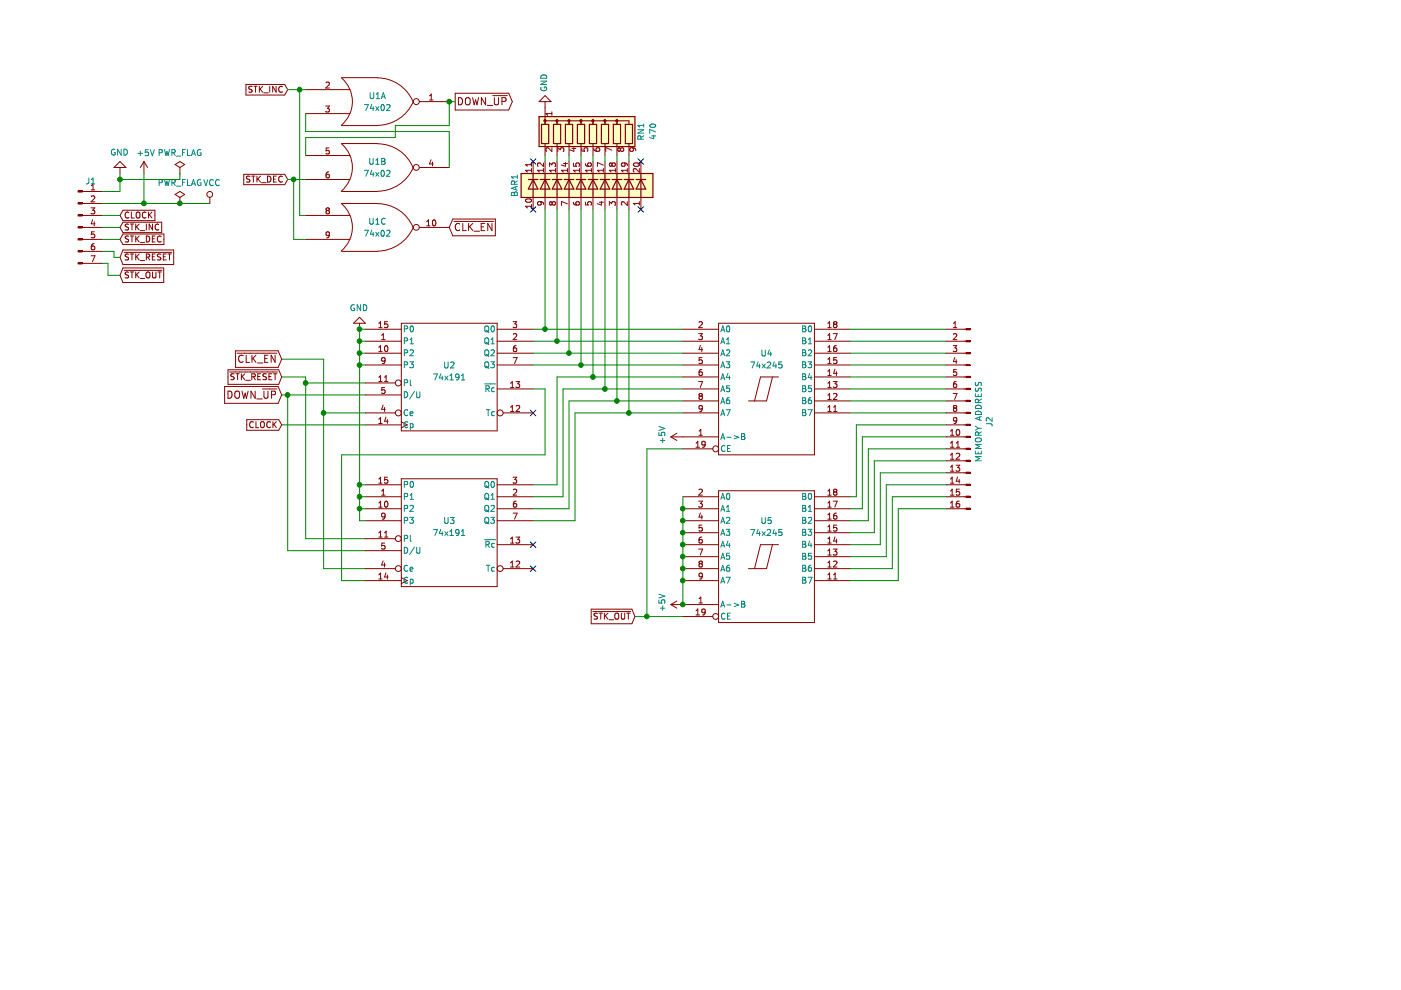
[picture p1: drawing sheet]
EESchema Schematic File Version 4
LIBS:Stack-Pointer-cache
EELAYER 26 0
EELAYER END
$Descr A4 11693 8268
encoding utf-8
Sheet 1 1
Title ""
Date ""
Rev ""
Comp ""
Comment1 ""
Comment2 ""
Comment3 ""
Comment4 ""
$EndDescr
NoConn ~ 4450 3450
NoConn ~ 4450 4750
Wire Wire Line
	4450 3250 4550 3250
Wire Wire Line
	4550 3250 4550 3800
Wire Wire Line
	4550 3800 2850 3800
Wire Wire Line
	2850 3800 2850 4850
Wire Wire Line
	2400 3300 2400 4600
Wire Wire Line
	2400 4600 3050 4600
Wire Wire Line
	2550 4500 3050 4500
Wire Wire Line
	2550 4500 2550 3200
Wire Wire Line
	3050 3450 2700 3450
Wire Wire Line
	2700 3000 2700 3450
Text GLabel 2350 3000 0    60   Input ~ 0
~CLK_EN
Wire Wire Line
	2700 3000 2350 3000
Text GLabel 3750 1900 2    60   Input ~ 0
~CLK_EN
Wire Wire Line
	2700 4750 3050 4750
Connection ~ 2700 3450
Wire Wire Line
	2850 4850 3050 4850
Wire Wire Line
	2400 3300 3050 3300
Wire Wire Line
	2550 3200 3050 3200
Wire Wire Line
	2700 3450 2700 4750
$Comp
L 74xx-Computer-Symbols:74LS191 U2
U 1 1
P 3750 3150
F 0 "U2" H 3750 3250 50  0000 C CNN
F 1 "74x191" H 3750 3150 50  0000 C CNN
F 2 "Package_DIP:DIP-16_W7.62mm" H 3750 3150 50  0001 C CNN
F 3 "" H 3750 3150 50  0001 C CNN
	1    3750 3150
	1    0    0    -1  
$EndComp
$Comp
L 74xx-Computer-Symbols:74LS191 U3
U 1 1
P 3750 4450
F 0 "U3" H 3750 4550 50  0000 C CNN
F 1 "74x191" H 3750 4450 50  0000 C CNN
F 2 "Package_DIP:DIP-16_W7.62mm" H 3750 4450 50  0001 C CNN
F 3 "" H 3750 4450 50  0001 C CNN
	1    3750 4450
	1    0    0    -1  
$EndComp
$Comp
L 74xx-Computer-Symbols:7402 U1
U 1 1
P 3150 850
F 0 "U1" H 3150 900 50  0000 C CNN
F 1 "74x02" H 3150 800 50  0000 C CNN
F 2 "Package_DIP:DIP-14_W7.62mm" H 3150 850 50  0001 C CNN
F 3 "" H 3150 850 50  0001 C CNN
	1    3150 850 
	1    0    0    -1  
$EndComp
$Comp
L 74xx-Computer-Symbols:7402 U1
U 2 1
P 3150 1400
F 0 "U1" H 3150 1450 50  0000 C CNN
F 1 "74x02" H 3150 1350 50  0000 C CNN
F 2 "Package_DIP:DIP-14_W7.62mm" H 3150 1400 50  0001 C CNN
F 3 "" H 3150 1400 50  0001 C CNN
	2    3150 1400
	1    0    0    -1  
$EndComp
$Comp
L 74xx-Computer-Symbols:7402 U1
U 3 1
P 3150 1900
F 0 "U1" H 3150 1950 50  0000 C CNN
F 1 "74x02" H 3150 1850 50  0000 C CNN
F 2 "Package_DIP:DIP-14_W7.62mm" H 3150 1900 50  0001 C CNN
F 3 "" H 3150 1900 50  0001 C CNN
	3    3150 1900
	1    0    0    -1  
$EndComp
$Comp
L Connector:Conn_01x16_Male J2
U 1 1
P 8100 3450
F 0 "J2" V 7935 3377 50  0000 C CNN
F 1 "MEMORY ADDRESS" V 8026 3377 50  0000 C CNN
F 2 "Connector_PinHeader_2.54mm:PinHeader_1x16_P2.54mm_Vertical" H 8100 3450 50  0001 C CNN
F 3 "~" H 8100 3450 50  0001 C CNN
	1    8100 3450
	-1   0    0    -1  
$EndComp
$Comp
L 74xx-Computer-Symbols:GND #PWR01
U 1 1
P 1000 1450
F 0 "#PWR01" H 1000 1200 50  0001 C CNN
F 1 "GND" H 1005 1277 50  0000 C CNN
F 2 "" H 1000 1450 50  0001 C CNN
F 3 "" H 1000 1450 50  0001 C CNN
	1    1000 1450
	-1   0    0    1   
$EndComp
Wire Wire Line
	850  1600 1000 1600
Wire Wire Line
	1000 1600 1000 1500
$Comp
L 74xx-Computer-Symbols:+5V #PWR02
U 1 1
P 1200 1450
F 0 "#PWR02" H 1200 1300 50  0001 C CNN
F 1 "+5V" H 1215 1623 50  0000 C CNN
F 2 "" H 1200 1450 50  0001 C CNN
F 3 "" H 1200 1450 50  0001 C CNN
	1    1200 1450
	1    0    0    -1  
$EndComp
Wire Wire Line
	850  1700 1200 1700
Wire Wire Line
	1200 1700 1200 1450
$Comp
L 74xx-Computer-Symbols:PWR_FLAG #FLG01
U 1 1
P 1500 1450
F 0 "#FLG01" H 1500 1525 50  0001 C CNN
F 1 "PWR_FLAG" H 1500 1624 50  0000 C CNN
F 2 "" H 1500 1450 50  0001 C CNN
F 3 "" H 1500 1450 50  0001 C CNN
	1    1500 1450
	1    0    0    -1  
$EndComp
$Comp
L 74xx-Computer-Symbols:PWR_FLAG #FLG02
U 1 1
P 1500 1700
F 0 "#FLG02" H 1500 1775 50  0001 C CNN
F 1 "PWR_FLAG" H 1500 1874 50  0000 C CNN
F 2 "" H 1500 1700 50  0001 C CNN
F 3 "" H 1500 1700 50  0001 C CNN
	1    1500 1700
	1    0    0    -1  
$EndComp
Wire Wire Line
	1500 1450 1500 1500
Wire Wire Line
	1500 1500 1000 1500
Connection ~ 1000 1500
Wire Wire Line
	1000 1500 1000 1450
Wire Wire Line
	1200 1700 1500 1700
Connection ~ 1200 1700
Text GLabel 1000 1900 2    50   Input ~ 0
STK_INC
Text GLabel 1000 2000 2    50   Input ~ 0
STK_DEC
Text GLabel 1000 1800 2    50   Input ~ 0
CLOCK
Text GLabel 1000 2150 2    50   Input ~ 0
~STK_RESET
Wire Wire Line
	850  1800 1000 1800
Wire Wire Line
	1000 1900 850  1900
Wire Wire Line
	850  2000 1000 2000
Text GLabel 2350 3150 0    50   Input ~ 0
~STK_RESET
Text GLabel 3800 850  2    60   Output ~ 0
DOWN_~UP
Text GLabel 2350 3300 0    60   Input ~ 0
DOWN_~UP
Text GLabel 2350 3550 0    50   Input ~ 0
CLOCK
Wire Wire Line
	2350 3300 2400 3300
Connection ~ 2400 3300
Wire Wire Line
	2350 3550 3050 3550
Wire Wire Line
	2350 3150 2550 3150
Wire Wire Line
	2550 3150 2550 3200
Connection ~ 2550 3200
Text GLabel 2400 750  0    50   Input ~ 0
STK_INC
Text GLabel 2400 1500 0    50   Input ~ 0
STK_DEC
Wire Wire Line
	2550 950  2550 1100
Wire Wire Line
	2550 1100 3750 1100
Wire Wire Line
	3750 1100 3750 1400
Wire Wire Line
	3750 850  3800 850 
Wire Wire Line
	3750 850  3750 1050
Wire Wire Line
	3750 1050 3300 1050
Wire Wire Line
	3300 1050 3300 1150
Wire Wire Line
	3300 1150 2550 1150
Wire Wire Line
	2550 1150 2550 1300
Connection ~ 3750 850 
Wire Wire Line
	2400 1500 2450 1500
Wire Wire Line
	2400 750  2500 750 
Wire Wire Line
	2500 750  2500 1800
Wire Wire Line
	2500 1800 2550 1800
Connection ~ 2500 750 
Wire Wire Line
	2500 750  2550 750 
Wire Wire Line
	2450 1500 2450 2000
Wire Wire Line
	2450 2000 2550 2000
Connection ~ 2450 1500
Wire Wire Line
	2450 1500 2550 1500
Wire Wire Line
	4450 4050 4650 4050
Wire Wire Line
	4650 4050 4650 3150
Wire Wire Line
	4650 3150 4950 3150
Wire Wire Line
	4450 4150 4700 4150
Wire Wire Line
	4700 4150 4700 3250
Wire Wire Line
	4700 3250 5050 3250
Wire Wire Line
	4450 4250 4750 4250
Wire Wire Line
	4750 4250 4750 3350
Wire Wire Line
	4750 3350 5150 3350
Wire Wire Line
	4450 4350 4800 4350
Wire Wire Line
	4800 4350 4800 3450
Wire Wire Line
	4800 3450 5250 3450
Wire Wire Line
	4450 3050 4850 3050
Wire Wire Line
	4450 2950 4750 2950
Wire Wire Line
	4450 2850 4650 2850
Wire Wire Line
	4450 2750 4550 2750
$Comp
L LED:HDSP-4830_2 BAR1
U 1 1
P 4950 1550
F 0 "BAR1" H 4950 900 50  0000 C CNN
F 1 "HDSP-4830_2" H 4950 2126 50  0001 C CNN
F 2 "Display:HDSP-4830" H 4950 750 50  0001 C CNN
F 3 "https://docs.broadcom.com/docs/AV02-1798EN" H 2950 1750 50  0001 C CNN
	1    4950 1550
	0    1    -1   0   
$EndComp
NoConn ~ 4450 1750
NoConn ~ 5350 1750
NoConn ~ 5350 1350
NoConn ~ 4450 1350
$Comp
L Device:R_Network08 RN1
U 1 1
P 4950 1100
F 0 "RN1" V 5350 1100 50  0000 C CNN
F 1 "470" V 5450 1100 50  0000 C CNN
F 2 "Resistor_THT:R_Array_SIP9" V 5425 1100 50  0001 C CNN
F 3 "http://www.vishay.com/docs/31509/csc.pdf" H 4950 1100 50  0001 C CNN
	1    4950 1100
	1    0    0    -1  
$EndComp
$Comp
L 74xx-Computer-Symbols:GND #PWR05
U 1 1
P 4550 900
F 0 "#PWR05" H 4550 650 50  0001 C CNN
F 1 "GND" V 4555 772 50  0000 R CNN
F 2 "" H 4550 900 50  0001 C CNN
F 3 "" H 4550 900 50  0001 C CNN
	1    4550 900 
	-1   0    0    1   
$EndComp
Wire Wire Line
	4550 1300 4550 1350
Wire Wire Line
	4650 1350 4650 1300
Wire Wire Line
	4750 1300 4750 1350
Wire Wire Line
	4850 1350 4850 1300
Wire Wire Line
	4950 1300 4950 1350
Wire Wire Line
	5050 1350 5050 1300
Wire Wire Line
	5150 1350 5150 1300
$Comp
L 74xx-Computer-Symbols:VCC #PWR03
U 1 1
P 1750 1700
F 0 "#PWR03" H 1750 1550 50  0001 C CNN
F 1 "VCC" H 1767 1873 50  0000 C CNN
F 2 "" H 1750 1700 50  0001 C CNN
F 3 "" H 1750 1700 50  0001 C CNN
	1    1750 1700
	1    0    0    -1  
$EndComp
Wire Wire Line
	1500 1700 1750 1700
Connection ~ 1500 1700
NoConn ~ 4450 4550
Wire Wire Line
	850  2100 950  2100
Wire Wire Line
	950  2100 950  2150
Wire Wire Line
	950  2150 1000 2150
Wire Wire Line
	5250 1300 5250 1350
Wire Wire Line
	3050 4350 3000 4350
Wire Wire Line
	3000 4350 3000 4250
Wire Wire Line
	3000 4250 3050 4250
Wire Wire Line
	3050 4150 3000 4150
Wire Wire Line
	3000 4150 3000 4250
Connection ~ 3000 4250
Wire Wire Line
	3050 4050 3000 4050
Wire Wire Line
	3000 4050 3000 4150
Connection ~ 3000 4150
Wire Wire Line
	3050 2950 3000 2950
Wire Wire Line
	3000 2950 3000 3050
Wire Wire Line
	3000 3050 3050 3050
Wire Wire Line
	3050 2850 3000 2850
Wire Wire Line
	3000 2850 3000 2950
Connection ~ 3000 2950
Wire Wire Line
	3050 2750 3000 2750
Wire Wire Line
	3000 2750 3000 2850
Connection ~ 3000 2850
Wire Wire Line
	3000 3050 3000 4050
Connection ~ 3000 3050
Connection ~ 3000 4050
$Comp
L 74xx-Computer-Symbols:GND #PWR04
U 1 1
P 3000 2750
F 0 "#PWR04" H 3000 2500 50  0001 C CNN
F 1 "GND" H 3005 2577 50  0000 C CNN
F 2 "" H 3000 2750 50  0001 C CNN
F 3 "" H 3000 2750 50  0001 C CNN
	1    3000 2750
	-1   0    0    1   
$EndComp
Connection ~ 3000 2750
$Comp
L 74xx-Computer-Symbols:74LS245 U4
U 1 1
P 6400 3250
F 0 "U4" H 6400 3550 50  0000 C CNN
F 1 "74x245" H 6400 3450 50  0000 C CNN
F 2 "Package_DIP:DIP-20_W7.62mm" H 6400 3250 50  0001 C CNN
F 3 "" H 6400 3250 50  0001 C CNN
	1    6400 3250
	1    0    0    -1  
$EndComp
$Comp
L 74xx-Computer-Symbols:74LS245 U5
U 1 1
P 6400 4650
F 0 "U5" H 6400 4950 50  0000 C CNN
F 1 "74x245" H 6400 4850 50  0000 C CNN
F 2 "Package_DIP:DIP-20_W7.62mm" H 6400 4650 50  0001 C CNN
F 3 "" H 6400 4650 50  0001 C CNN
	1    6400 4650
	1    0    0    -1  
$EndComp
Wire Wire Line
	5250 1750 5250 3450
Wire Wire Line
	5150 1750 5150 3350
Wire Wire Line
	5050 1750 5050 3250
Wire Wire Line
	4550 1750 4550 2750
Wire Wire Line
	4650 1750 4650 2850
Wire Wire Line
	4750 1750 4750 2950
Wire Wire Line
	4850 1750 4850 3050
Wire Wire Line
	4950 1750 4950 3150
Wire Wire Line
	4550 2750 5700 2750
Connection ~ 4550 2750
Wire Wire Line
	5700 2850 4650 2850
Connection ~ 4650 2850
Wire Wire Line
	4750 2950 5700 2950
Connection ~ 4750 2950
Wire Wire Line
	5700 3050 4850 3050
Connection ~ 4850 3050
Wire Wire Line
	4950 3150 5700 3150
Connection ~ 4950 3150
Connection ~ 5050 3250
Wire Wire Line
	5700 3350 5150 3350
Connection ~ 5150 3350
Wire Wire Line
	5700 3450 5250 3450
Connection ~ 5250 3450
Wire Wire Line
	5050 3250 5700 3250
$Comp
L 74xx-Computer-Symbols:+5V #PWR06
U 1 1
P 5700 3650
F 0 "#PWR06" H 5700 3500 50  0001 C CNN
F 1 "+5V" H 5715 3823 50  0000 C CNN
F 2 "" H 5700 3650 50  0001 C CNN
F 3 "" H 5700 3650 50  0001 C CNN
	1    5700 3650
	0    -1   -1   0   
$EndComp
$Comp
L 74xx-Computer-Symbols:+5V #PWR07
U 1 1
P 5700 5050
F 0 "#PWR07" H 5700 4900 50  0001 C CNN
F 1 "+5V" H 5715 5223 50  0000 C CNN
F 2 "" H 5700 5050 50  0001 C CNN
F 3 "" H 5700 5050 50  0001 C CNN
	1    5700 5050
	0    -1   -1   0   
$EndComp
Wire Wire Line
	5700 4150 5700 4250
Connection ~ 5700 4250
Wire Wire Line
	5700 4250 5700 4350
Connection ~ 5700 4350
Wire Wire Line
	5700 4350 5700 4450
Connection ~ 5700 4450
Wire Wire Line
	5700 4450 5700 4550
Connection ~ 5700 4550
Wire Wire Line
	5700 4550 5700 4650
Connection ~ 5700 4650
Wire Wire Line
	5700 4650 5700 4750
Connection ~ 5700 4750
Wire Wire Line
	5700 4750 5700 4850
Connection ~ 5700 4850
Wire Wire Line
	5700 4850 5700 5050
Connection ~ 5700 5050
Wire Wire Line
	5700 3750 5400 3750
Wire Wire Line
	5400 3750 5400 5150
Wire Wire Line
	5400 5150 5700 5150
Text GLabel 1000 2300 2    50   Input ~ 0
~STK_OUT
$Comp
L Connector:Conn_01x07_Male J1
U 1 1
P 650 1900
F 0 "J1" H 756 2287 50  0000 C CNN
F 1 "Conn_01x07_Male" H 756 2287 50  0001 C CNN
F 2 "Connector_PinHeader_2.54mm:PinHeader_1x07_P2.54mm_Vertical" H 650 1900 50  0001 C CNN
F 3 "~" H 650 1900 50  0001 C CNN
	1    650  1900
	1    0    0    -1  
$EndComp
Wire Wire Line
	1000 2300 900  2300
Wire Wire Line
	900  2300 900  2200
Wire Wire Line
	900  2200 850  2200
Text GLabel 5300 5150 0    50   Input ~ 0
~STK_OUT
Wire Wire Line
	5300 5150 5400 5150
Connection ~ 5400 5150
Wire Wire Line
	7100 2750 7900 2750
Wire Wire Line
	7900 2850 7100 2850
Wire Wire Line
	7100 2950 7900 2950
Wire Wire Line
	7900 3050 7100 3050
Wire Wire Line
	7100 3150 7900 3150
Wire Wire Line
	7900 3250 7100 3250
Wire Wire Line
	7100 3350 7900 3350
Wire Wire Line
	7900 3450 7100 3450
Wire Wire Line
	7100 4150 7150 4150
Wire Wire Line
	7150 4150 7150 3550
Wire Wire Line
	7150 3550 7900 3550
Wire Wire Line
	7900 3650 7200 3650
Wire Wire Line
	7200 3650 7200 4250
Wire Wire Line
	7200 4250 7100 4250
Wire Wire Line
	7100 4350 7250 4350
Wire Wire Line
	7250 4350 7250 3750
Wire Wire Line
	7250 3750 7900 3750
Wire Wire Line
	7900 3850 7300 3850
Wire Wire Line
	7300 3850 7300 4450
Wire Wire Line
	7300 4450 7100 4450
Wire Wire Line
	7100 4550 7350 4550
Wire Wire Line
	7350 4550 7350 3950
Wire Wire Line
	7350 3950 7900 3950
Wire Wire Line
	7900 4050 7400 4050
Wire Wire Line
	7400 4050 7400 4650
Wire Wire Line
	7400 4650 7100 4650
Wire Wire Line
	7100 4750 7450 4750
Wire Wire Line
	7450 4750 7450 4150
Wire Wire Line
	7450 4150 7900 4150
Wire Wire Line
	7900 4250 7500 4250
Wire Wire Line
	7500 4250 7500 4850
Wire Wire Line
	7500 4850 7100 4850
$EndSCHEMATC
